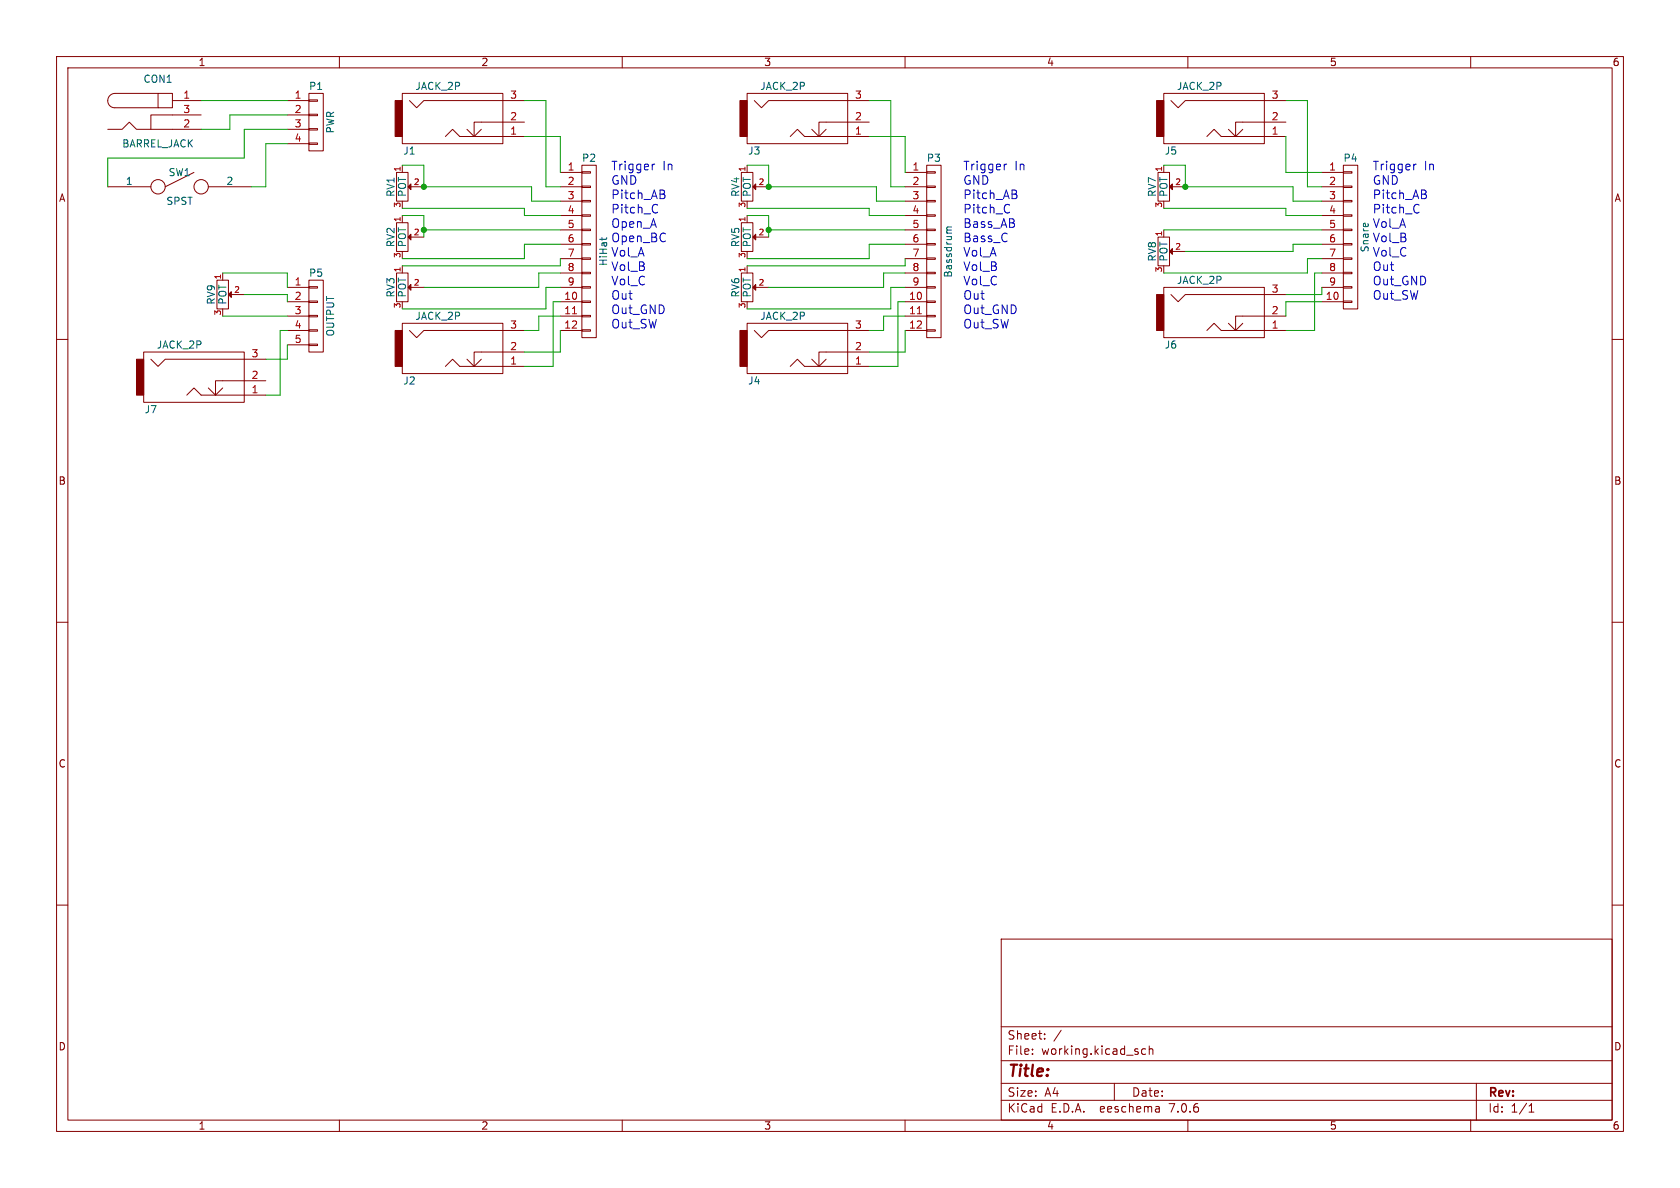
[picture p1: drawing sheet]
(kicad_sch (version 20230121) (generator eeschema)

 (paper "A4")

 (lib_symbols
  (symbol "ummtss-rescue:BARREL_JACK" (pin_names (offset 1.016)) (in_bom yes) (on_board yes)
   (property "Reference" "CON" (at 0 6.35 0) (effects (font (size 1.27 1.27))))
   (property "Value" "BARREL_JACK" (at 0 -5.08 0) (effects (font (size 1.27 1.27))))
   (property "Footprint" "" (at 0 0 0) (effects (font (size 1.27 1.27))))
   (property "Datasheet" "" (at 0 0 0) (effects (font (size 1.27 1.27))))
   (symbol "BARREL_JACK_0_1"
    (arc (start -8.89 2.54) (mid -8.5271 1.6254) (end -7.62 1.27) (stroke (width 0) (type solid)) (fill (type none)))
    (arc (start -7.62 3.81) (mid -8.5088 3.4366) (end -8.89 2.54) (stroke (width 0) (type solid)) (fill (type none)))
    (polyline (pts (xy -7.62 1.27) (xy 0 1.27)) (stroke (width 0) (type solid)) (fill (type none)))
    (polyline (pts (xy 0 3.81) (xy -7.62 3.81)) (stroke (width 0) (type solid)) (fill (type none)))
    (polyline (pts (xy 2.54 0) (xy -1.27 0) (xy -1.27 -2.54)) (stroke (width 0) (type solid)) (fill (type none)))
    (polyline (pts (xy 2.54 -2.54) (xy -3.81 -2.54) (xy -5.08 -1.27) (xy -6.35 -2.54) (xy -8.89 -2.54)) (stroke (width 0) (type solid)) (fill (type none)))
    (rectangle (start 2.54 3.81) (end 0 1.27) (stroke (width 0) (type solid)) (fill (type none))))
   (symbol "BARREL_JACK_1_1"
    (pin passive line (at 7.62 2.54 180) (length 5.08) (name "~" (effects (font (size 1.27 1.27)))) (number "1" (effects (font (size 1.27 1.27)))))
    (pin passive line (at 7.62 -2.54 180) (length 5.08) (name "~" (effects (font (size 1.27 1.27)))) (number "2" (effects (font (size 1.27 1.27)))))
    (pin passive line (at 7.62 0 180) (length 5.08) (name "~" (effects (font (size 1.27 1.27)))) (number "3" (effects (font (size 1.27 1.27)))))))
  (symbol "ummtss-rescue:CONN_01X04" (pin_names (offset 1.016) hide) (in_bom yes) (on_board yes)
   (property "Reference" "P" (at 0 6.35 0) (effects (font (size 1.27 1.27))))
   (property "Value" "CONN_01X04" (at 2.54 0 90) (effects (font (size 1.27 1.27))))
   (property "Footprint" "" (at 0 0 0) (effects (font (size 1.27 1.27))))
   (property "Datasheet" "" (at 0 0 0) (effects (font (size 1.27 1.27))))
   (symbol "CONN_01X04_0_1"
    (rectangle (start -1.27 -3.683) (end 0.254 -3.937) (stroke (width 0) (type solid)) (fill (type none)))
    (rectangle (start -1.27 -1.143) (end 0.254 -1.397) (stroke (width 0) (type solid)) (fill (type none)))
    (rectangle (start -1.27 1.397) (end 0.254 1.143) (stroke (width 0) (type solid)) (fill (type none)))
    (rectangle (start -1.27 3.937) (end 0.254 3.683) (stroke (width 0) (type solid)) (fill (type none)))
    (rectangle (start -1.27 5.08) (end 1.27 -5.08) (stroke (width 0) (type solid)) (fill (type none))))
   (symbol "CONN_01X04_1_1"
    (pin passive line (at -5.08 3.81 0) (length 3.81) (name "P1" (effects (font (size 1.27 1.27)))) (number "1" (effects (font (size 1.27 1.27)))))
    (pin passive line (at -5.08 1.27 0) (length 3.81) (name "P2" (effects (font (size 1.27 1.27)))) (number "2" (effects (font (size 1.27 1.27)))))
    (pin passive line (at -5.08 -1.27 0) (length 3.81) (name "P3" (effects (font (size 1.27 1.27)))) (number "3" (effects (font (size 1.27 1.27)))))
    (pin passive line (at -5.08 -3.81 0) (length 3.81) (name "P4" (effects (font (size 1.27 1.27)))) (number "4" (effects (font (size 1.27 1.27)))))))
  (symbol "ummtss-rescue:CONN_01X05" (pin_names (offset 1.016) hide) (in_bom yes) (on_board yes)
   (property "Reference" "P" (at 0 7.62 0) (effects (font (size 1.27 1.27))))
   (property "Value" "CONN_01X05" (at 2.54 0 90) (effects (font (size 1.27 1.27))))
   (property "Footprint" "" (at 0 0 0) (effects (font (size 1.27 1.27))))
   (property "Datasheet" "" (at 0 0 0) (effects (font (size 1.27 1.27))))
   (symbol "CONN_01X05_0_1"
    (rectangle (start -1.27 -4.953) (end 0.254 -5.207) (stroke (width 0) (type solid)) (fill (type none)))
    (rectangle (start -1.27 -2.413) (end 0.254 -2.667) (stroke (width 0) (type solid)) (fill (type none)))
    (rectangle (start -1.27 0.127) (end 0.254 -0.127) (stroke (width 0) (type solid)) (fill (type none)))
    (rectangle (start -1.27 2.667) (end 0.254 2.413) (stroke (width 0) (type solid)) (fill (type none)))
    (rectangle (start -1.27 5.207) (end 0.254 4.953) (stroke (width 0) (type solid)) (fill (type none)))
    (rectangle (start -1.27 6.35) (end 1.27 -6.35) (stroke (width 0) (type solid)) (fill (type none))))
   (symbol "CONN_01X05_1_1"
    (pin passive line (at -5.08 5.08 0) (length 3.81) (name "P1" (effects (font (size 1.27 1.27)))) (number "1" (effects (font (size 1.27 1.27)))))
    (pin passive line (at -5.08 2.54 0) (length 3.81) (name "P2" (effects (font (size 1.27 1.27)))) (number "2" (effects (font (size 1.27 1.27)))))
    (pin passive line (at -5.08 0 0) (length 3.81) (name "P3" (effects (font (size 1.27 1.27)))) (number "3" (effects (font (size 1.27 1.27)))))
    (pin passive line (at -5.08 -2.54 0) (length 3.81) (name "P4" (effects (font (size 1.27 1.27)))) (number "4" (effects (font (size 1.27 1.27)))))
    (pin passive line (at -5.08 -5.08 0) (length 3.81) (name "P5" (effects (font (size 1.27 1.27)))) (number "5" (effects (font (size 1.27 1.27)))))))
  (symbol "ummtss-rescue:CONN_01X10" (pin_names (offset 1.016) hide) (in_bom yes) (on_board yes)
   (property "Reference" "P" (at 0 13.97 0) (effects (font (size 1.27 1.27))))
   (property "Value" "CONN_01X10" (at 2.54 0 90) (effects (font (size 1.27 1.27))))
   (property "Footprint" "" (at 0 0 0) (effects (font (size 1.27 1.27))))
   (property "Datasheet" "" (at 0 0 0) (effects (font (size 1.27 1.27))))
   (symbol "CONN_01X10_0_1"
    (rectangle (start -1.27 -11.303) (end 0.254 -11.557) (stroke (width 0) (type solid)) (fill (type none)))
    (rectangle (start -1.27 -8.763) (end 0.254 -9.017) (stroke (width 0) (type solid)) (fill (type none)))
    (rectangle (start -1.27 -6.223) (end 0.254 -6.477) (stroke (width 0) (type solid)) (fill (type none)))
    (rectangle (start -1.27 -3.683) (end 0.254 -3.937) (stroke (width 0) (type solid)) (fill (type none)))
    (rectangle (start -1.27 -1.143) (end 0.254 -1.397) (stroke (width 0) (type solid)) (fill (type none)))
    (rectangle (start -1.27 1.397) (end 0.254 1.143) (stroke (width 0) (type solid)) (fill (type none)))
    (rectangle (start -1.27 3.937) (end 0.254 3.683) (stroke (width 0) (type solid)) (fill (type none)))
    (rectangle (start -1.27 6.477) (end 0.254 6.223) (stroke (width 0) (type solid)) (fill (type none)))
    (rectangle (start -1.27 9.017) (end 0.254 8.763) (stroke (width 0) (type solid)) (fill (type none)))
    (rectangle (start -1.27 11.557) (end 0.254 11.303) (stroke (width 0) (type solid)) (fill (type none)))
    (rectangle (start -1.27 12.7) (end 1.27 -12.7) (stroke (width 0) (type solid)) (fill (type none))))
   (symbol "CONN_01X10_1_1"
    (pin passive line (at -5.08 11.43 0) (length 3.81) (name "P1" (effects (font (size 1.27 1.27)))) (number "1" (effects (font (size 1.27 1.27)))))
    (pin passive line (at -5.08 -11.43 0) (length 3.81) (name "P10" (effects (font (size 1.27 1.27)))) (number "10" (effects (font (size 1.27 1.27)))))
    (pin passive line (at -5.08 8.89 0) (length 3.81) (name "P2" (effects (font (size 1.27 1.27)))) (number "2" (effects (font (size 1.27 1.27)))))
    (pin passive line (at -5.08 6.35 0) (length 3.81) (name "P3" (effects (font (size 1.27 1.27)))) (number "3" (effects (font (size 1.27 1.27)))))
    (pin passive line (at -5.08 3.81 0) (length 3.81) (name "P4" (effects (font (size 1.27 1.27)))) (number "4" (effects (font (size 1.27 1.27)))))
    (pin passive line (at -5.08 1.27 0) (length 3.81) (name "P5" (effects (font (size 1.27 1.27)))) (number "5" (effects (font (size 1.27 1.27)))))
    (pin passive line (at -5.08 -1.27 0) (length 3.81) (name "P6" (effects (font (size 1.27 1.27)))) (number "6" (effects (font (size 1.27 1.27)))))
    (pin passive line (at -5.08 -3.81 0) (length 3.81) (name "P7" (effects (font (size 1.27 1.27)))) (number "7" (effects (font (size 1.27 1.27)))))
    (pin passive line (at -5.08 -6.35 0) (length 3.81) (name "P8" (effects (font (size 1.27 1.27)))) (number "8" (effects (font (size 1.27 1.27)))))
    (pin passive line (at -5.08 -8.89 0) (length 3.81) (name "P9" (effects (font (size 1.27 1.27)))) (number "9" (effects (font (size 1.27 1.27)))))))
  (symbol "ummtss-rescue:CONN_01X12" (pin_names (offset 1.016) hide) (in_bom yes) (on_board yes)
   (property "Reference" "P" (at 0 16.51 0) (effects (font (size 1.27 1.27))))
   (property "Value" "CONN_01X12" (at 2.54 0 90) (effects (font (size 1.27 1.27))))
   (property "Footprint" "" (at 0 0 0) (effects (font (size 1.27 1.27))))
   (property "Datasheet" "" (at 0 0 0) (effects (font (size 1.27 1.27))))
   (symbol "CONN_01X12_0_1"
    (rectangle (start -1.27 -15.24) (end 1.27 15.24) (stroke (width 0) (type solid)) (fill (type none)))
    (rectangle (start -1.27 -13.843) (end 0.254 -14.097) (stroke (width 0) (type solid)) (fill (type none)))
    (rectangle (start -1.27 -11.303) (end 0.254 -11.557) (stroke (width 0) (type solid)) (fill (type none)))
    (rectangle (start -1.27 -8.763) (end 0.254 -9.017) (stroke (width 0) (type solid)) (fill (type none)))
    (rectangle (start -1.27 -6.223) (end 0.254 -6.477) (stroke (width 0) (type solid)) (fill (type none)))
    (rectangle (start -1.27 -3.683) (end 0.254 -3.937) (stroke (width 0) (type solid)) (fill (type none)))
    (rectangle (start -1.27 -1.143) (end 0.254 -1.397) (stroke (width 0) (type solid)) (fill (type none)))
    (rectangle (start -1.27 1.397) (end 0.254 1.143) (stroke (width 0) (type solid)) (fill (type none)))
    (rectangle (start -1.27 3.937) (end 0.254 3.683) (stroke (width 0) (type solid)) (fill (type none)))
    (rectangle (start -1.27 6.477) (end 0.254 6.223) (stroke (width 0) (type solid)) (fill (type none)))
    (rectangle (start -1.27 9.017) (end 0.254 8.763) (stroke (width 0) (type solid)) (fill (type none)))
    (rectangle (start -1.27 11.557) (end 0.254 11.303) (stroke (width 0) (type solid)) (fill (type none)))
    (rectangle (start -1.27 14.097) (end 0.254 13.843) (stroke (width 0) (type solid)) (fill (type none))))
   (symbol "CONN_01X12_1_1"
    (pin passive line (at -5.08 13.97 0) (length 3.81) (name "P1" (effects (font (size 1.27 1.27)))) (number "1" (effects (font (size 1.27 1.27)))))
    (pin passive line (at -5.08 -8.89 0) (length 3.81) (name "P10" (effects (font (size 1.27 1.27)))) (number "10" (effects (font (size 1.27 1.27)))))
    (pin passive line (at -5.08 -11.43 0) (length 3.81) (name "P11" (effects (font (size 1.27 1.27)))) (number "11" (effects (font (size 1.27 1.27)))))
    (pin passive line (at -5.08 -13.97 0) (length 3.81) (name "P12" (effects (font (size 1.27 1.27)))) (number "12" (effects (font (size 1.27 1.27)))))
    (pin passive line (at -5.08 11.43 0) (length 3.81) (name "P2" (effects (font (size 1.27 1.27)))) (number "2" (effects (font (size 1.27 1.27)))))
    (pin passive line (at -5.08 8.89 0) (length 3.81) (name "P3" (effects (font (size 1.27 1.27)))) (number "3" (effects (font (size 1.27 1.27)))))
    (pin passive line (at -5.08 6.35 0) (length 3.81) (name "P4" (effects (font (size 1.27 1.27)))) (number "4" (effects (font (size 1.27 1.27)))))
    (pin passive line (at -5.08 3.81 0) (length 3.81) (name "P5" (effects (font (size 1.27 1.27)))) (number "5" (effects (font (size 1.27 1.27)))))
    (pin passive line (at -5.08 1.27 0) (length 3.81) (name "P6" (effects (font (size 1.27 1.27)))) (number "6" (effects (font (size 1.27 1.27)))))
    (pin passive line (at -5.08 -1.27 0) (length 3.81) (name "P7" (effects (font (size 1.27 1.27)))) (number "7" (effects (font (size 1.27 1.27)))))
    (pin passive line (at -5.08 -3.81 0) (length 3.81) (name "P8" (effects (font (size 1.27 1.27)))) (number "8" (effects (font (size 1.27 1.27)))))
    (pin passive line (at -5.08 -6.35 0) (length 3.81) (name "P9" (effects (font (size 1.27 1.27)))) (number "9" (effects (font (size 1.27 1.27)))))))
  (symbol "ummtss-rescue:JACK_2P" (pin_names (offset 1.016)) (in_bom yes) (on_board yes)
   (property "Reference" "J" (at -8.89 -5.08 0) (effects (font (size 1.27 1.27))))
   (property "Value" "JACK_2P" (at -3.81 6.35 0) (effects (font (size 1.27 1.27))))
   (property "Footprint" "" (at 0 0 0) (effects (font (size 1.27 1.27))))
   (property "Datasheet" "" (at 0 0 0) (effects (font (size 1.27 1.27))))
   (symbol "JACK_2P_0_1"
    (rectangle (start -11.43 3.81) (end -10.16 -2.54) (stroke (width 0) (type solid)) (fill (type outline)))
    (polyline (pts (xy 3.81 0) (xy 7.62 0) (xy 7.62 0)) (stroke (width 0) (type solid)) (fill (type none)))
    (polyline (pts (xy 0 -2.54) (xy -1.27 -1.27) (xy -2.54 -2.54) (xy -2.54 -2.54)) (stroke (width 0) (type solid)) (fill (type none)))
    (polyline (pts (xy 0 -2.54) (xy 7.62 -2.54) (xy 7.62 -2.54) (xy 7.62 -2.54)) (stroke (width 0) (type solid)) (fill (type none)))
    (polyline (pts (xy 1.27 -1.27) (xy 2.54 -2.54) (xy 3.81 -1.27) (xy 3.81 -1.27)) (stroke (width 0) (type solid)) (fill (type none)))
    (polyline (pts (xy 3.81 0) (xy 2.54 0) (xy 2.54 -2.54) (xy 2.54 -2.54)) (stroke (width 0) (type solid)) (fill (type none)))
    (polyline (pts (xy 7.62 3.81) (xy -6.35 3.81) (xy -7.62 2.54) (xy -8.89 3.81) (xy -8.89 3.81)) (stroke (width 0) (type solid)) (fill (type none)))
    (rectangle (start 7.62 -3.81) (end -10.16 5.08) (stroke (width 0) (type solid)) (fill (type none))))
   (symbol "JACK_2P_1_1"
    (pin passive line (at 11.43 -2.54 180) (length 3.81) (name "~" (effects (font (size 1.27 1.27)))) (number "1" (effects (font (size 1.27 1.27)))))
    (pin passive line (at 11.43 0 180) (length 3.81) (name "~" (effects (font (size 1.27 1.27)))) (number "2" (effects (font (size 1.27 1.27)))))
    (pin passive line (at 11.43 3.81 180) (length 3.81) (name "~" (effects (font (size 1.27 1.27)))) (number "3" (effects (font (size 1.27 1.27)))))))
  (symbol "ummtss-rescue:POT" (pin_names (offset 1.016) hide) (in_bom yes) (on_board yes)
   (property "Reference" "RV" (at 0 -2.032 0) (effects (font (size 1.27 1.27))))
   (property "Value" "POT" (at 0 0 0) (effects (font (size 1.27 1.27))))
   (property "Footprint" "" (at 0 0 0) (effects (font (size 1.27 1.27))))
   (property "Datasheet" "" (at 0 0 0) (effects (font (size 1.27 1.27))))
   (symbol "POT_0_1"
    (rectangle (start -2.54 1.016) (end 2.54 -1.016) (stroke (width 0) (type solid)) (fill (type none)))
    (polyline (pts (xy 0 1.016) (xy -0.508 1.524) (xy 0.508 1.524)) (stroke (width 0) (type solid)) (fill (type outline))))
   (symbol "POT_1_1"
    (pin passive line (at -3.81 0 0) (length 1.27) (name "1" (effects (font (size 1.016 1.016)))) (number "1" (effects (font (size 1.016 1.016)))))
    (pin passive line (at 0 3.81 270) (length 2.54) (name "2" (effects (font (size 1.016 1.016)))) (number "2" (effects (font (size 1.016 1.016)))))
    (pin passive line (at 3.81 0 180) (length 1.27) (name "3" (effects (font (size 1.016 1.016)))) (number "3" (effects (font (size 1.016 1.016)))))))
  (symbol "ummtss-rescue:SPST" (pin_numbers hide) (pin_names (offset 0)) (in_bom yes) (on_board yes)
   (property "Reference" "SW" (at 0 2.54 0) (effects (font (size 1.27 1.27))))
   (property "Value" "SPST" (at 0 -2.54 0) (effects (font (size 1.27 1.27))))
   (property "Footprint" "" (at 0 0 0) (effects (font (size 1.27 1.27))))
   (property "Datasheet" "" (at 0 0 0) (effects (font (size 1.27 1.27))))
   (symbol "SPST_0_0"
    (circle (center -3.81 0) (radius 1.27) (stroke (width 0) (type solid)) (fill (type none)))
    (polyline (pts (xy -2.54 0) (xy 2.54 2.54)) (stroke (width 0) (type solid)) (fill (type none)))
    (circle (center 3.81 0) (radius 1.27) (stroke (width 0) (type solid)) (fill (type none))))
   (symbol "SPST_1_1"
    (pin input line (at -12.7 0 0) (length 7.62) (name "1" (effects (font (size 1.27 1.27)))) (number "1" (effects (font (size 1.27 1.27)))))
    (pin input line (at 12.7 0 180) (length 7.62) (name "2" (effects (font (size 1.27 1.27)))) (number "2" (effects (font (size 1.27 1.27))))))))

 (junction (at 209.55 33.02) (diameter 0) (color 0 0 0 0))
 (junction (at 74.93 33.02) (diameter 0) (color 0 0 0 0))
 (junction (at 74.93 40.64) (diameter 0) (color 0 0 0 0))
 (junction (at 135.89 40.64) (diameter 0) (color 0 0 0 0))
 (junction (at 135.89 33.02) (diameter 0) (color 0 0 0 0))

 (wire (pts (xy 71.12 38.1) (xy 74.93 38.1)) (stroke (width 0) (type default)))
 (wire (pts (xy 158.75 53.34) (xy 160.02 53.34)) (stroke (width 0) (type default)))
 (wire (pts (xy 135.89 29.21) (xy 135.89 33.02)) (stroke (width 0) (type default)))
 (wire (pts (xy 153.67 45.72) (xy 153.67 43.18)) (stroke (width 0) (type default)))
 (wire (pts (xy 71.12 36.83) (xy 92.71 36.83)) (stroke (width 0) (type default)))
 (wire (pts (xy 154.94 33.02) (xy 154.94 35.56)) (stroke (width 0) (type default)))
 (wire (pts (xy 97.79 64.77) (xy 97.79 53.34)) (stroke (width 0) (type default)))
 (wire (pts (xy 95.25 55.88) (xy 99.06 55.88)) (stroke (width 0) (type default)))
 (wire (pts (xy 233.68 52.07) (xy 233.68 50.8)) (stroke (width 0) (type default)))
 (wire (pts (xy 205.74 36.83) (xy 227.33 36.83)) (stroke (width 0) (type default)))
 (wire (pts (xy 92.71 24.13) (xy 99.06 24.13)) (stroke (width 0) (type default)))
 (wire (pts (xy 92.71 17.78) (xy 96.52 17.78)) (stroke (width 0) (type default)))
 (wire (pts (xy 74.93 33.02) (xy 93.98 33.02)) (stroke (width 0) (type default)))
 (wire (pts (xy 46.99 69.85) (xy 49.53 69.85)) (stroke (width 0) (type default)))
 (wire (pts (xy 156.21 50.8) (xy 156.21 48.26)) (stroke (width 0) (type default)))
 (wire (pts (xy 157.48 33.02) (xy 160.02 33.02)) (stroke (width 0) (type default)))
 (wire (pts (xy 43.18 27.94) (xy 43.18 22.86)) (stroke (width 0) (type default)))
 (wire (pts (xy 74.93 38.1) (xy 74.93 40.64)) (stroke (width 0) (type default)))
 (wire (pts (xy 92.71 64.77) (xy 97.79 64.77)) (stroke (width 0) (type default)))
 (wire (pts (xy 92.71 38.1) (xy 99.06 38.1)) (stroke (width 0) (type default)))
 (wire (pts (xy 209.55 33.02) (xy 228.6 33.02)) (stroke (width 0) (type default)))
 (wire (pts (xy 39.37 48.26) (xy 50.8 48.26)) (stroke (width 0) (type default)))
 (wire (pts (xy 160.02 46.99) (xy 160.02 45.72)) (stroke (width 0) (type default)))
 (wire (pts (xy 135.89 33.02) (xy 154.94 33.02)) (stroke (width 0) (type default)))
 (wire (pts (xy 156.21 48.26) (xy 160.02 48.26)) (stroke (width 0) (type default)))
 (wire (pts (xy 99.06 24.13) (xy 99.06 30.48)) (stroke (width 0) (type default)))
 (wire (pts (xy 99.06 62.23) (xy 99.06 58.42)) (stroke (width 0) (type default)))
 (wire (pts (xy 74.93 40.64) (xy 74.93 41.91)) (stroke (width 0) (type default)))
 (wire (pts (xy 96.52 33.02) (xy 99.06 33.02)) (stroke (width 0) (type default)))
 (wire (pts (xy 96.52 50.8) (xy 99.06 50.8)) (stroke (width 0) (type default)))
 (wire (pts (xy 227.33 55.88) (xy 227.33 53.34)) (stroke (width 0) (type default)))
 (wire (pts (xy 135.89 50.8) (xy 156.21 50.8)) (stroke (width 0) (type default)))
 (wire (pts (xy 231.14 45.72) (xy 233.68 45.72)) (stroke (width 0) (type default)))
 (wire (pts (xy 96.52 17.78) (xy 96.52 33.02)) (stroke (width 0) (type default)))
 (wire (pts (xy 74.93 50.8) (xy 95.25 50.8)) (stroke (width 0) (type default)))
 (wire (pts (xy 232.41 48.26) (xy 233.68 48.26)) (stroke (width 0) (type default)))
 (wire (pts (xy 228.6 44.45) (xy 228.6 43.18)) (stroke (width 0) (type default)))
 (wire (pts (xy 153.67 38.1) (xy 160.02 38.1)) (stroke (width 0) (type default)))
 (wire (pts (xy 154.94 35.56) (xy 160.02 35.56)) (stroke (width 0) (type default)))
 (wire (pts (xy 97.79 53.34) (xy 99.06 53.34)) (stroke (width 0) (type default)))
 (wire (pts (xy 227.33 17.78) (xy 231.14 17.78)) (stroke (width 0) (type default)))
 (wire (pts (xy 50.8 48.26) (xy 50.8 50.8)) (stroke (width 0) (type default)))
 (wire (pts (xy 40.64 22.86) (xy 40.64 20.32)) (stroke (width 0) (type default)))
 (wire (pts (xy 39.37 55.88) (xy 50.8 55.88)) (stroke (width 0) (type default)))
 (wire (pts (xy 46.99 25.4) (xy 46.99 33.02)) (stroke (width 0) (type default)))
 (wire (pts (xy 43.18 52.07) (xy 50.8 52.07)) (stroke (width 0) (type default)))
 (wire (pts (xy 92.71 58.42) (xy 95.25 58.42)) (stroke (width 0) (type default)))
 (wire (pts (xy 92.71 36.83) (xy 92.71 38.1)) (stroke (width 0) (type default)))
 (wire (pts (xy 205.74 29.21) (xy 209.55 29.21)) (stroke (width 0) (type default)))
 (wire (pts (xy 49.53 69.85) (xy 49.53 58.42)) (stroke (width 0) (type default)))
 (wire (pts (xy 71.12 29.21) (xy 74.93 29.21)) (stroke (width 0) (type default)))
 (wire (pts (xy 160.02 24.13) (xy 160.02 30.48)) (stroke (width 0) (type default)))
 (wire (pts (xy 99.06 46.99) (xy 99.06 45.72)) (stroke (width 0) (type default)))
 (wire (pts (xy 227.33 24.13) (xy 227.33 30.48)) (stroke (width 0) (type default)))
 (wire (pts (xy 227.33 53.34) (xy 233.68 53.34)) (stroke (width 0) (type default)))
 (wire (pts (xy 50.8 17.78) (xy 35.56 17.78)) (stroke (width 0) (type default)))
 (wire (pts (xy 135.89 40.64) (xy 135.89 41.91)) (stroke (width 0) (type default)))
 (wire (pts (xy 43.18 22.86) (xy 50.8 22.86)) (stroke (width 0) (type default)))
 (wire (pts (xy 71.12 46.99) (xy 99.06 46.99)) (stroke (width 0) (type default)))
 (wire (pts (xy 50.8 52.07) (xy 50.8 53.34)) (stroke (width 0) (type default)))
 (wire (pts (xy 132.08 38.1) (xy 135.89 38.1)) (stroke (width 0) (type default)))
 (wire (pts (xy 153.67 58.42) (xy 156.21 58.42)) (stroke (width 0) (type default)))
 (wire (pts (xy 209.55 29.21) (xy 209.55 33.02)) (stroke (width 0) (type default)))
 (wire (pts (xy 50.8 25.4) (xy 46.99 25.4)) (stroke (width 0) (type default)))
 (wire (pts (xy 232.41 58.42) (xy 232.41 48.26)) (stroke (width 0) (type default)))
 (wire (pts (xy 71.12 54.61) (xy 96.52 54.61)) (stroke (width 0) (type default)))
 (wire (pts (xy 132.08 36.83) (xy 153.67 36.83)) (stroke (width 0) (type default)))
 (wire (pts (xy 227.33 30.48) (xy 233.68 30.48)) (stroke (width 0) (type default)))
 (wire (pts (xy 205.74 48.26) (xy 231.14 48.26)) (stroke (width 0) (type default)))
 (wire (pts (xy 153.67 43.18) (xy 160.02 43.18)) (stroke (width 0) (type default)))
 (wire (pts (xy 157.48 50.8) (xy 160.02 50.8)) (stroke (width 0) (type default)))
 (wire (pts (xy 132.08 54.61) (xy 157.48 54.61)) (stroke (width 0) (type default)))
 (wire (pts (xy 40.64 20.32) (xy 50.8 20.32)) (stroke (width 0) (type default)))
 (wire (pts (xy 46.99 33.02) (xy 44.45 33.02)) (stroke (width 0) (type default)))
 (wire (pts (xy 49.53 58.42) (xy 50.8 58.42)) (stroke (width 0) (type default)))
 (wire (pts (xy 228.6 35.56) (xy 233.68 35.56)) (stroke (width 0) (type default)))
 (wire (pts (xy 228.6 33.02) (xy 228.6 35.56)) (stroke (width 0) (type default)))
 (wire (pts (xy 71.12 45.72) (xy 92.71 45.72)) (stroke (width 0) (type default)))
 (wire (pts (xy 157.48 54.61) (xy 157.48 50.8)) (stroke (width 0) (type default)))
 (wire (pts (xy 153.67 24.13) (xy 160.02 24.13)) (stroke (width 0) (type default)))
 (wire (pts (xy 132.08 29.21) (xy 135.89 29.21)) (stroke (width 0) (type default)))
 (wire (pts (xy 153.67 62.23) (xy 160.02 62.23)) (stroke (width 0) (type default)))
 (wire (pts (xy 157.48 17.78) (xy 157.48 33.02)) (stroke (width 0) (type default)))
 (wire (pts (xy 227.33 52.07) (xy 233.68 52.07)) (stroke (width 0) (type default)))
 (wire (pts (xy 74.93 29.21) (xy 74.93 33.02)) (stroke (width 0) (type default)))
 (wire (pts (xy 153.67 36.83) (xy 153.67 38.1)) (stroke (width 0) (type default)))
 (wire (pts (xy 93.98 33.02) (xy 93.98 35.56)) (stroke (width 0) (type default)))
 (wire (pts (xy 19.05 27.94) (xy 43.18 27.94)) (stroke (width 0) (type default)))
 (wire (pts (xy 156.21 55.88) (xy 160.02 55.88)) (stroke (width 0) (type default)))
 (wire (pts (xy 228.6 43.18) (xy 233.68 43.18)) (stroke (width 0) (type default)))
 (wire (pts (xy 95.25 48.26) (xy 99.06 48.26)) (stroke (width 0) (type default)))
 (wire (pts (xy 93.98 35.56) (xy 99.06 35.56)) (stroke (width 0) (type default)))
 (wire (pts (xy 50.8 63.5) (xy 50.8 60.96)) (stroke (width 0) (type default)))
 (wire (pts (xy 231.14 33.02) (xy 233.68 33.02)) (stroke (width 0) (type default)))
 (wire (pts (xy 160.02 40.64) (xy 135.89 40.64)) (stroke (width 0) (type default)))
 (wire (pts (xy 156.21 58.42) (xy 156.21 55.88)) (stroke (width 0) (type default)))
 (wire (pts (xy 92.71 62.23) (xy 99.06 62.23)) (stroke (width 0) (type default)))
 (wire (pts (xy 231.14 17.78) (xy 231.14 33.02)) (stroke (width 0) (type default)))
 (wire (pts (xy 227.33 38.1) (xy 233.68 38.1)) (stroke (width 0) (type default)))
 (wire (pts (xy 132.08 45.72) (xy 153.67 45.72)) (stroke (width 0) (type default)))
 (wire (pts (xy 158.75 64.77) (xy 158.75 53.34)) (stroke (width 0) (type default)))
 (wire (pts (xy 231.14 48.26) (xy 231.14 45.72)) (stroke (width 0) (type default)))
 (wire (pts (xy 132.08 46.99) (xy 160.02 46.99)) (stroke (width 0) (type default)))
 (wire (pts (xy 46.99 63.5) (xy 50.8 63.5)) (stroke (width 0) (type default)))
 (wire (pts (xy 92.71 43.18) (xy 99.06 43.18)) (stroke (width 0) (type default)))
 (wire (pts (xy 95.25 50.8) (xy 95.25 48.26)) (stroke (width 0) (type default)))
 (wire (pts (xy 227.33 58.42) (xy 232.41 58.42)) (stroke (width 0) (type default)))
 (wire (pts (xy 227.33 36.83) (xy 227.33 38.1)) (stroke (width 0) (type default)))
 (wire (pts (xy 35.56 22.86) (xy 40.64 22.86)) (stroke (width 0) (type default)))
 (wire (pts (xy 96.52 54.61) (xy 96.52 50.8)) (stroke (width 0) (type default)))
 (wire (pts (xy 205.74 40.64) (xy 233.68 40.64)) (stroke (width 0) (type default)))
 (wire (pts (xy 153.67 64.77) (xy 158.75 64.77)) (stroke (width 0) (type default)))
 (wire (pts (xy 19.05 33.02) (xy 19.05 27.94)) (stroke (width 0) (type default)))
 (wire (pts (xy 99.06 40.64) (xy 74.93 40.64)) (stroke (width 0) (type default)))
 (wire (pts (xy 228.6 44.45) (xy 209.55 44.45)) (stroke (width 0) (type default)))
 (wire (pts (xy 92.71 45.72) (xy 92.71 43.18)) (stroke (width 0) (type default)))
 (wire (pts (xy 135.89 38.1) (xy 135.89 40.64)) (stroke (width 0) (type default)))
 (wire (pts (xy 160.02 62.23) (xy 160.02 58.42)) (stroke (width 0) (type default)))
 (wire (pts (xy 153.67 17.78) (xy 157.48 17.78)) (stroke (width 0) (type default)))
 (wire (pts (xy 95.25 58.42) (xy 95.25 55.88)) (stroke (width 0) (type default)))

 (text "Pitch_AB" (at 242.57 35.56 0) (effects (font (size 1.524 1.524)) (justify left bottom)))
 (text "Out_SW" (at 107.95 58.42 0) (effects (font (size 1.524 1.524)) (justify left bottom)))
 (text "Bass_AB" (at 170.18 40.64 0) (effects (font (size 1.524 1.524)) (justify left bottom)))
 (text "Vol_A" (at 242.57 40.64 0) (effects (font (size 1.524 1.524)) (justify left bottom)))
 (text "Vol_C" (at 242.57 45.72 0) (effects (font (size 1.524 1.524)) (justify left bottom)))
 (text "Out" (at 107.95 53.34 0) (effects (font (size 1.524 1.524)) (justify left bottom)))
 (text "Trigger In" (at 242.57 30.48 0) (effects (font (size 1.524 1.524)) (justify left bottom)))
 (text "Trigger In" (at 170.18 30.48 0) (effects (font (size 1.524 1.524)) (justify left bottom)))
 (text "Out_GND" (at 107.95 55.88 0) (effects (font (size 1.524 1.524)) (justify left bottom)))
 (text "Out_SW" (at 242.57 53.34 0) (effects (font (size 1.524 1.524)) (justify left bottom)))
 (text "Pitch_C" (at 170.18 38.1 0) (effects (font (size 1.524 1.524)) (justify left bottom)))
 (text "Out_SW" (at 170.18 58.42 0) (effects (font (size 1.524 1.524)) (justify left bottom)))
 (text "Vol_B" (at 242.57 43.18 0) (effects (font (size 1.524 1.524)) (justify left bottom)))
 (text "Vol_B" (at 170.18 48.26 0) (effects (font (size 1.524 1.524)) (justify left bottom)))
 (text "Vol_C" (at 170.18 50.8 0) (effects (font (size 1.524 1.524)) (justify left bottom)))
 (text "Vol_A" (at 107.95 45.72 0) (effects (font (size 1.524 1.524)) (justify left bottom)))
 (text "GND" (at 170.18 33.02 0) (effects (font (size 1.524 1.524)) (justify left bottom)))
 (text "Vol_A" (at 170.18 45.72 0) (effects (font (size 1.524 1.524)) (justify left bottom)))
 (text "Open_BC" (at 107.95 43.18 0) (effects (font (size 1.524 1.524)) (justify left bottom)))
 (text "Pitch_C" (at 242.57 38.1 0) (effects (font (size 1.524 1.524)) (justify left bottom)))
 (text "Open_A" (at 107.95 40.64 0) (effects (font (size 1.524 1.524)) (justify left bottom)))
 (text "Vol_C" (at 107.95 50.8 0) (effects (font (size 1.524 1.524)) (justify left bottom)))
 (text "Out" (at 170.18 53.34 0) (effects (font (size 1.524 1.524)) (justify left bottom)))
 (text "Pitch_AB" (at 170.18 35.56 0) (effects (font (size 1.524 1.524)) (justify left bottom)))
 (text "GND" (at 107.95 33.02 0) (effects (font (size 1.524 1.524)) (justify left bottom)))
 (text "Pitch_AB" (at 107.95 35.56 0) (effects (font (size 1.524 1.524)) (justify left bottom)))
 (text "Bass_C" (at 170.18 43.18 0) (effects (font (size 1.524 1.524)) (justify left bottom)))
 (text "Out_GND" (at 170.18 55.88 0) (effects (font (size 1.524 1.524)) (justify left bottom)))
 (text "GND" (at 242.57 33.02 0) (effects (font (size 1.524 1.524)) (justify left bottom)))
 (text "Trigger In" (at 107.95 30.48 0) (effects (font (size 1.524 1.524)) (justify left bottom)))
 (text "Pitch_C" (at 107.95 38.1 0) (effects (font (size 1.524 1.524)) (justify left bottom)))
 (text "Vol_B" (at 107.95 48.26 0) (effects (font (size 1.524 1.524)) (justify left bottom)))
 (text "Out_GND" (at 242.57 50.8 0) (effects (font (size 1.524 1.524)) (justify left bottom)))
 (text "Out" (at 242.57 48.26 0) (effects (font (size 1.524 1.524)) (justify left bottom)))

 (symbol (lib_id "ummtss-rescue:CONN_01X12") (at 165.1 44.45 0) (unit 1) (in_bom yes) (on_board yes) (dnp no)
  (property "Reference" "P3" (at 165.1 27.94 0) (effects (font (size 1.27 1.27))))
  (property "Value" "Bassdrum" (at 167.64 44.45 90) (effects (font (size 1.27 1.27))))
  (property "Footprint" "Pin_Headers:Pin_Header_Straight_1x12" (at 165.1 44.45 0) (effects (font (size 1.27 1.27)) hide))
  (property "Datasheet" "" (at 165.1 44.45 0) (effects (font (size 1.27 1.27)))) (pin "1") (pin "10") (pin "11") (pin "12") (pin "2") (pin "3") (pin "4") (pin "5") (pin "6") (pin "7") (pin "8") (pin "9"))

 (symbol (lib_id "ummtss-rescue:CONN_01X12") (at 104.14 44.45 0) (unit 1) (in_bom yes) (on_board yes) (dnp no)
  (property "Reference" "P2" (at 104.14 27.94 0) (effects (font (size 1.27 1.27))))
  (property "Value" "HiHat" (at 106.68 44.45 90) (effects (font (size 1.27 1.27))))
  (property "Footprint" "Pin_Headers:Pin_Header_Straight_1x12" (at 104.14 44.45 0) (effects (font (size 1.27 1.27)) hide))
  (property "Datasheet" "" (at 104.14 44.45 0) (effects (font (size 1.27 1.27)))) (pin "1") (pin "10") (pin "11") (pin "12") (pin "2") (pin "3") (pin "4") (pin "5") (pin "6") (pin "7") (pin "8") (pin "9"))

 (symbol (lib_id "ummtss-rescue:CONN_01X10") (at 238.76 41.91 0) (unit 1) (in_bom yes) (on_board yes) (dnp no)
  (property "Reference" "P4" (at 238.76 27.94 0) (effects (font (size 1.27 1.27))))
  (property "Value" "Snare" (at 241.3 41.91 90) (effects (font (size 1.27 1.27))))
  (property "Footprint" "Pin_Headers:Pin_Header_Straight_1x10" (at 238.76 41.91 0) (effects (font (size 1.27 1.27)) hide))
  (property "Datasheet" "" (at 238.76 41.91 0) (effects (font (size 1.27 1.27)))) (pin "1") (pin "10") (pin "2") (pin "3") (pin "4") (pin "5") (pin "6") (pin "7") (pin "8") (pin "9"))

 (symbol (lib_id "ummtss-rescue:CONN_01X04") (at 55.88 21.59 0) (unit 1) (in_bom yes) (on_board yes) (dnp no)
  (property "Reference" "P1" (at 55.88 15.24 0) (effects (font (size 1.27 1.27))))
  (property "Value" "PWR" (at 58.42 21.59 90) (effects (font (size 1.27 1.27))))
  (property "Footprint" "Pin_Headers:Pin_Header_Straight_1x04" (at 55.88 21.59 0) (effects (font (size 1.27 1.27)) hide))
  (property "Datasheet" "" (at 55.88 21.59 0) (effects (font (size 1.27 1.27)))) (pin "1") (pin "2") (pin "3") (pin "4"))

 (symbol (lib_id "ummtss-rescue:JACK_2P") (at 142.24 21.59 0) (unit 1) (in_bom yes) (on_board yes) (dnp no)
  (property "Reference" "J3" (at 133.35 26.67 0) (effects (font (size 1.27 1.27))))
  (property "Value" "JACK_2P" (at 138.43 15.24 0) (effects (font (size 1.27 1.27))))
  (property "Footprint" "KiCAD-SDIY:jack-PJ301M" (at 142.24 21.59 0) (effects (font (size 1.27 1.27)) hide))
  (property "Datasheet" "" (at 142.24 21.59 0) (effects (font (size 1.27 1.27)))) (pin "1") (pin "2") (pin "3"))

 (symbol (lib_id "ummtss-rescue:JACK_2P") (at 142.24 62.23 0) (unit 1) (in_bom yes) (on_board yes) (dnp no)
  (property "Reference" "J4" (at 133.35 67.31 0) (effects (font (size 1.27 1.27))))
  (property "Value" "JACK_2P" (at 138.43 55.88 0) (effects (font (size 1.27 1.27))))
  (property "Footprint" "KiCAD-SDIY:jack-PJ301M" (at 142.24 62.23 0) (effects (font (size 1.27 1.27)) hide))
  (property "Datasheet" "" (at 142.24 62.23 0) (effects (font (size 1.27 1.27)))) (pin "1") (pin "2") (pin "3"))

 (symbol (lib_id "ummtss-rescue:POT") (at 132.08 33.02 270) (unit 1) (in_bom yes) (on_board yes) (dnp no)
  (property "Reference" "RV4" (at 130.048 33.02 0) (effects (font (size 1.27 1.27))))
  (property "Value" "POT" (at 132.08 33.02 0) (effects (font (size 1.27 1.27))))
  (property "Footprint" "KiCAD-SDIY:pot_alpha-9mm--vertical" (at 132.08 33.02 0) (effects (font (size 1.27 1.27)) hide))
  (property "Datasheet" "" (at 132.08 33.02 0) (effects (font (size 1.27 1.27)))) (pin "1") (pin "2") (pin "3"))

 (symbol (lib_id "ummtss-rescue:POT") (at 132.08 41.91 270) (unit 1) (in_bom yes) (on_board yes) (dnp no)
  (property "Reference" "RV5" (at 130.048 41.91 0) (effects (font (size 1.27 1.27))))
  (property "Value" "POT" (at 132.08 41.91 0) (effects (font (size 1.27 1.27))))
  (property "Footprint" "KiCAD-SDIY:pot_alpha-9mm--vertical" (at 132.08 41.91 0) (effects (font (size 1.27 1.27)) hide))
  (property "Datasheet" "" (at 132.08 41.91 0) (effects (font (size 1.27 1.27)))) (pin "1") (pin "2") (pin "3"))

 (symbol (lib_id "ummtss-rescue:POT") (at 132.08 50.8 270) (unit 1) (in_bom yes) (on_board yes) (dnp no)
  (property "Reference" "RV6" (at 130.048 50.8 0) (effects (font (size 1.27 1.27))))
  (property "Value" "POT" (at 132.08 50.8 0) (effects (font (size 1.27 1.27))))
  (property "Footprint" "KiCAD-SDIY:pot_alpha-9mm--vertical" (at 132.08 50.8 0) (effects (font (size 1.27 1.27)) hide))
  (property "Datasheet" "" (at 132.08 50.8 0) (effects (font (size 1.27 1.27)))) (pin "1") (pin "2") (pin "3"))

 (symbol (lib_id "ummtss-rescue:JACK_2P") (at 81.28 21.59 0) (unit 1) (in_bom yes) (on_board yes) (dnp no)
  (property "Reference" "J1" (at 72.39 26.67 0) (effects (font (size 1.27 1.27))))
  (property "Value" "JACK_2P" (at 77.47 15.24 0) (effects (font (size 1.27 1.27))))
  (property "Footprint" "KiCAD-SDIY:jack-PJ301M" (at 81.28 21.59 0) (effects (font (size 1.27 1.27)) hide))
  (property "Datasheet" "" (at 81.28 21.59 0) (effects (font (size 1.27 1.27)))) (pin "1") (pin "2") (pin "3"))

 (symbol (lib_id "ummtss-rescue:JACK_2P") (at 81.28 62.23 0) (unit 1) (in_bom yes) (on_board yes) (dnp no)
  (property "Reference" "J2" (at 72.39 67.31 0) (effects (font (size 1.27 1.27))))
  (property "Value" "JACK_2P" (at 77.47 55.88 0) (effects (font (size 1.27 1.27))))
  (property "Footprint" "KiCAD-SDIY:jack-PJ301M" (at 81.28 62.23 0) (effects (font (size 1.27 1.27)) hide))
  (property "Datasheet" "" (at 81.28 62.23 0) (effects (font (size 1.27 1.27)))) (pin "1") (pin "2") (pin "3"))

 (symbol (lib_id "ummtss-rescue:POT") (at 71.12 33.02 270) (unit 1) (in_bom yes) (on_board yes) (dnp no)
  (property "Reference" "RV1" (at 69.088 33.02 0) (effects (font (size 1.27 1.27))))
  (property "Value" "POT" (at 71.12 33.02 0) (effects (font (size 1.27 1.27))))
  (property "Footprint" "KiCAD-SDIY:pot_alpha-9mm--vertical" (at 71.12 33.02 0) (effects (font (size 1.27 1.27)) hide))
  (property "Datasheet" "" (at 71.12 33.02 0) (effects (font (size 1.27 1.27)))) (pin "1") (pin "2") (pin "3"))

 (symbol (lib_id "ummtss-rescue:POT") (at 71.12 41.91 270) (unit 1) (in_bom yes) (on_board yes) (dnp no)
  (property "Reference" "RV2" (at 69.088 41.91 0) (effects (font (size 1.27 1.27))))
  (property "Value" "POT" (at 71.12 41.91 0) (effects (font (size 1.27 1.27))))
  (property "Footprint" "KiCAD-SDIY:pot_alpha-9mm--vertical" (at 71.12 41.91 0) (effects (font (size 1.27 1.27)) hide))
  (property "Datasheet" "" (at 71.12 41.91 0) (effects (font (size 1.27 1.27)))) (pin "1") (pin "2") (pin "3"))

 (symbol (lib_id "ummtss-rescue:POT") (at 71.12 50.8 270) (unit 1) (in_bom yes) (on_board yes) (dnp no)
  (property "Reference" "RV3" (at 69.088 50.8 0) (effects (font (size 1.27 1.27))))
  (property "Value" "POT" (at 71.12 50.8 0) (effects (font (size 1.27 1.27))))
  (property "Footprint" "KiCAD-SDIY:pot_alpha-9mm--vertical" (at 71.12 50.8 0) (effects (font (size 1.27 1.27)) hide))
  (property "Datasheet" "" (at 71.12 50.8 0) (effects (font (size 1.27 1.27)))) (pin "1") (pin "2") (pin "3"))

 (symbol (lib_id "ummtss-rescue:JACK_2P") (at 215.9 21.59 0) (unit 1) (in_bom yes) (on_board yes) (dnp no)
  (property "Reference" "J5" (at 207.01 26.67 0) (effects (font (size 1.27 1.27))))
  (property "Value" "JACK_2P" (at 212.09 15.24 0) (effects (font (size 1.27 1.27))))
  (property "Footprint" "KiCAD-SDIY:jack-PJ301M" (at 215.9 21.59 0) (effects (font (size 1.27 1.27)) hide))
  (property "Datasheet" "" (at 215.9 21.59 0) (effects (font (size 1.27 1.27)))) (pin "1") (pin "2") (pin "3"))

 (symbol (lib_id "ummtss-rescue:JACK_2P") (at 215.9 55.88 0) (unit 1) (in_bom yes) (on_board yes) (dnp no)
  (property "Reference" "J6" (at 207.01 60.96 0) (effects (font (size 1.27 1.27))))
  (property "Value" "JACK_2P" (at 212.09 49.53 0) (effects (font (size 1.27 1.27))))
  (property "Footprint" "KiCAD-SDIY:jack-PJ301M" (at 215.9 55.88 0) (effects (font (size 1.27 1.27)) hide))
  (property "Datasheet" "" (at 215.9 55.88 0) (effects (font (size 1.27 1.27)))) (pin "1") (pin "2") (pin "3"))

 (symbol (lib_id "ummtss-rescue:POT") (at 205.74 33.02 270) (unit 1) (in_bom yes) (on_board yes) (dnp no)
  (property "Reference" "RV7" (at 203.708 33.02 0) (effects (font (size 1.27 1.27))))
  (property "Value" "POT" (at 205.74 33.02 0) (effects (font (size 1.27 1.27))))
  (property "Footprint" "KiCAD-SDIY:pot_alpha-9mm--vertical" (at 205.74 33.02 0) (effects (font (size 1.27 1.27)) hide))
  (property "Datasheet" "" (at 205.74 33.02 0) (effects (font (size 1.27 1.27)))) (pin "1") (pin "2") (pin "3"))

 (symbol (lib_id "ummtss-rescue:POT") (at 205.74 44.45 270) (unit 1) (in_bom yes) (on_board yes) (dnp no)
  (property "Reference" "RV8" (at 203.708 44.45 0) (effects (font (size 1.27 1.27))))
  (property "Value" "POT" (at 205.74 44.45 0) (effects (font (size 1.27 1.27))))
  (property "Footprint" "KiCAD-SDIY:pot_alpha-9mm--vertical" (at 205.74 44.45 0) (effects (font (size 1.27 1.27)) hide))
  (property "Datasheet" "" (at 205.74 44.45 0) (effects (font (size 1.27 1.27)))) (pin "1") (pin "2") (pin "3"))

 (symbol (lib_id "ummtss-rescue:BARREL_JACK") (at 27.94 20.32 0) (unit 1) (in_bom yes) (on_board yes) (dnp no)
  (property "Reference" "CON1" (at 27.94 13.97 0) (effects (font (size 1.27 1.27))))
  (property "Value" "BARREL_JACK" (at 27.94 25.4 0) (effects (font (size 1.27 1.27))))
  (property "Footprint" "Connectors:BARREL_JACK" (at 27.94 20.32 0) (effects (font (size 1.27 1.27)) hide))
  (property "Datasheet" "" (at 27.94 20.32 0) (effects (font (size 1.27 1.27)))) (pin "1") (pin "2") (pin "3"))

 (symbol (lib_id "ummtss-rescue:SPST") (at 31.75 33.02 0) (unit 1) (in_bom yes) (on_board yes) (dnp no)
  (property "Reference" "SW1" (at 31.75 30.48 0) (effects (font (size 1.27 1.27))))
  (property "Value" "SPST" (at 31.75 35.56 0) (effects (font (size 1.27 1.27))))
  (property "Footprint" "Buttons_Switches_THT:SW_Micro_SPST" (at 31.75 33.02 0) (effects (font (size 1.27 1.27)) hide))
  (property "Datasheet" "" (at 31.75 33.02 0) (effects (font (size 1.27 1.27)))) (pin "1") (pin "2"))

 (symbol (lib_id "ummtss-rescue:CONN_01X05") (at 55.88 55.88 0) (unit 1) (in_bom yes) (on_board yes) (dnp no)
  (property "Reference" "P5" (at 55.88 48.26 0) (effects (font (size 1.27 1.27))))
  (property "Value" "OUTPUT" (at 58.42 55.88 90) (effects (font (size 1.27 1.27))))
  (property "Footprint" "Pin_Headers:Pin_Header_Straight_1x05" (at 55.88 55.88 0) (effects (font (size 1.27 1.27)) hide))
  (property "Datasheet" "" (at 55.88 55.88 0) (effects (font (size 1.27 1.27)))) (pin "1") (pin "2") (pin "3") (pin "4") (pin "5"))

 (symbol (lib_id "ummtss-rescue:POT") (at 39.37 52.07 270) (unit 1) (in_bom yes) (on_board yes) (dnp no)
  (property "Reference" "RV9" (at 37.338 52.07 0) (effects (font (size 1.27 1.27))))
  (property "Value" "POT" (at 39.37 52.07 0) (effects (font (size 1.27 1.27))))
  (property "Footprint" "KiCAD-SDIY:pot_alpha-9mm--vertical" (at 39.37 52.07 0) (effects (font (size 1.27 1.27)) hide))
  (property "Datasheet" "" (at 39.37 52.07 0) (effects (font (size 1.27 1.27)))) (pin "1") (pin "2") (pin "3"))

 (symbol (lib_id "ummtss-rescue:JACK_2P") (at 35.56 67.31 0) (unit 1) (in_bom yes) (on_board yes) (dnp no)
  (property "Reference" "J7" (at 26.67 72.39 0) (effects (font (size 1.27 1.27))))
  (property "Value" "JACK_2P" (at 31.75 60.96 0) (effects (font (size 1.27 1.27))))
  (property "Footprint" "KiCAD-SDIY:jack-PJ301M" (at 35.56 67.31 0) (effects (font (size 1.27 1.27)) hide))
  (property "Datasheet" "" (at 35.56 67.31 0) (effects (font (size 1.27 1.27)))) (pin "1") (pin "2") (pin "3"))

 (sheet_instances (path "" (page "1"))))
